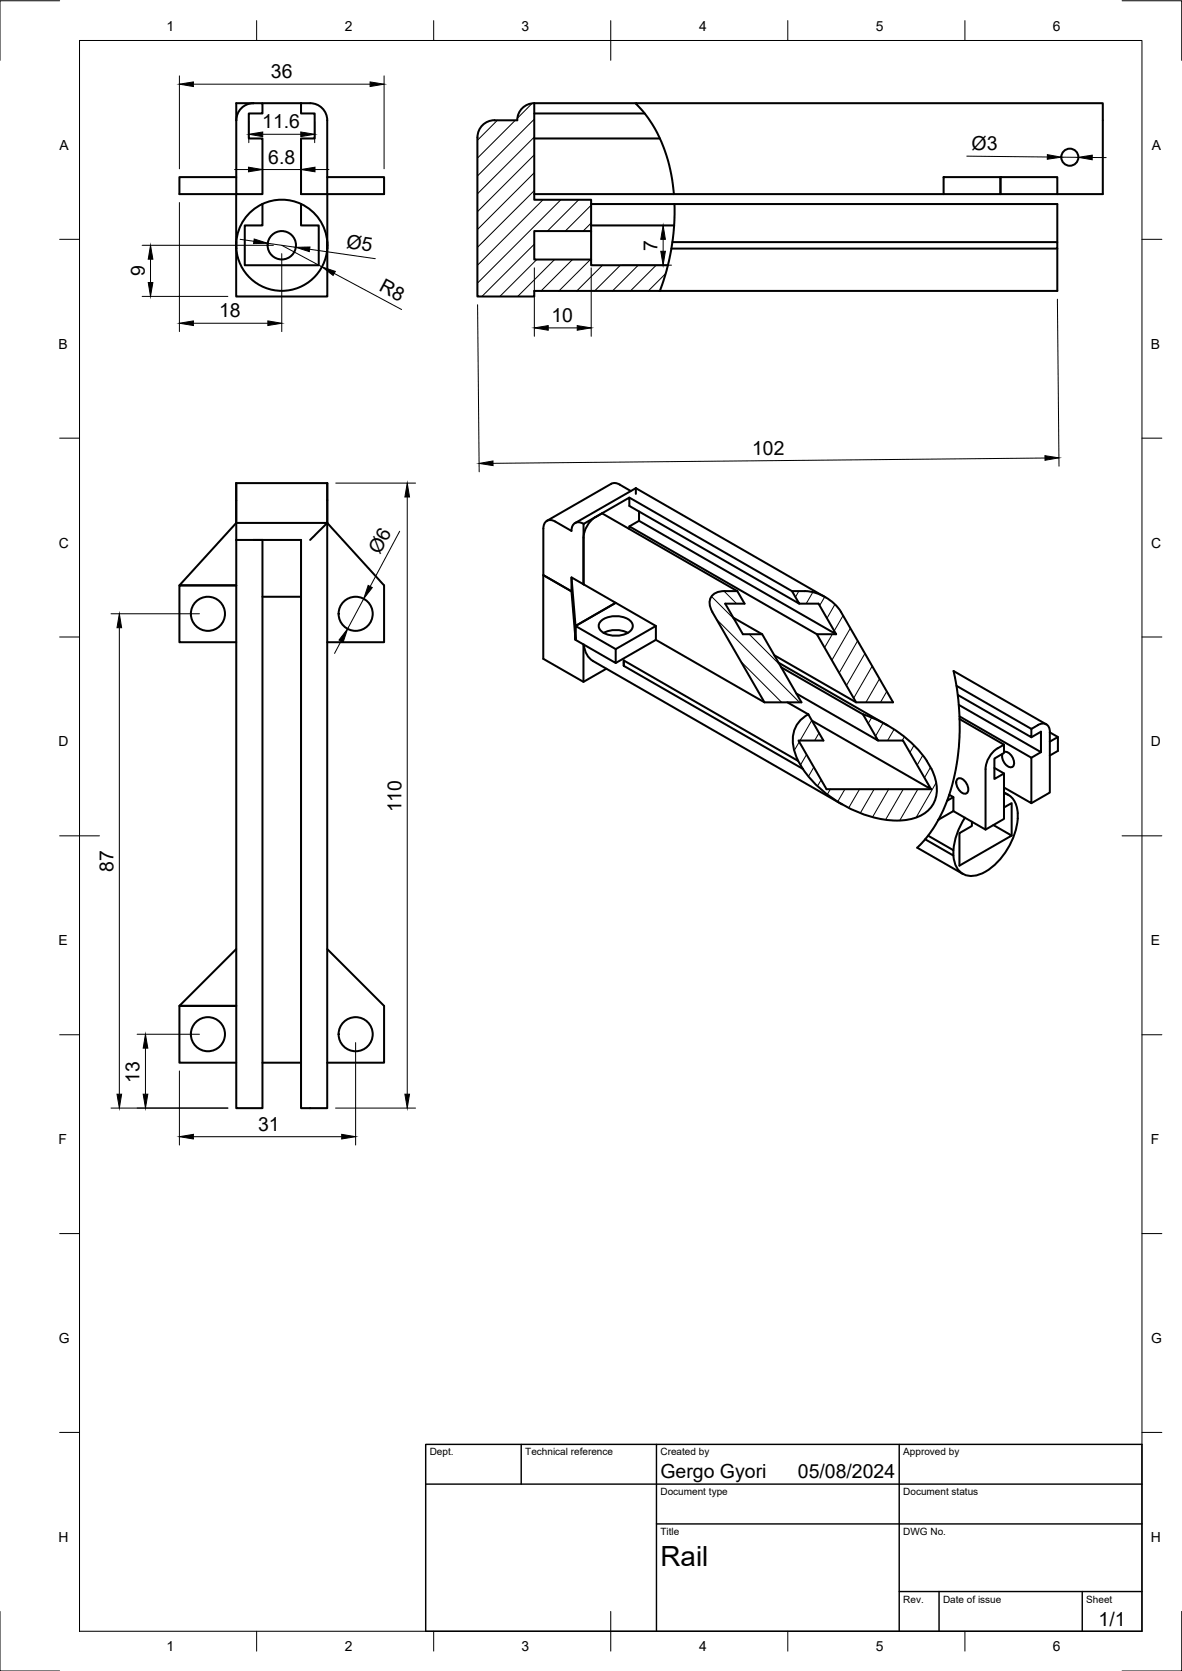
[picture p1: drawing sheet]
<svg xmlns="http://www.w3.org/2000/svg" width="297mm" height="420mm" viewBox="0 0 297 420" stroke-linecap="round" stroke-linejoin="round" font-family="sans-serif">
<!-- layer: Visible -->
<g fill="none" stroke="#000" stroke-width=".51">
<path d="M59.4 26h6.6v2.5h-3.5v6.3h3.5v14h-6.6zM63.7 26a4.3 4.3 0 0 0-4.3 4.2M66 26h11.9a4.3 4.3 0 0 1 4.3 4.2v32.3M75.6 26v2.5h3.5v6.3h-3.5v14h20.9v-4.3h-14.3M120 34.5v40h14.3v-1.3h131.4v-10.7M134.3 26v24.2h14.2v7.9h-14.2v7.2h14.2v1.4h19.4M134.3 26h25.4M134.3 28.5h27.7M134.3 34.8h31.5M134.3 26a4.3 4.3 0 0 0-4.3 4.2h-5.7a4.2 4.2 0 0 0-4.3 4.3M59.4 44.5h-14.3v4.3h14.3v25.7h22.9v-12.8M66 51.3v5.4h-4.5v10h18.6v-10h-4.5v-5.4"/>
<path d="M134.3 48.8h102.8M148.5 51.3h117.2v9.6M148.5 58.1v7.2M148.5 56.7h20.9M169.4 48.8a35.6 35.6 0 0 0-8.7-21.8l-1-1h117.4v22.8h-11.4M169.5 51.3a57 57 0 0 1-.8 11.2l-1.2 5.5-1.7 5.2M237.1 44.5h14.3v4.3h-14.3zM251.4 44.5h14.3v4.3h-14.3zM59.4 60.9v1.6M59.4 60.9a11.5 11.5 0 0 1 12.2-10.7 11.5 11.5 0 0 1 10.6 12.3M82.2 62.5a11.5 11.5 0 0 1-11.4 10.6 11.5 11.5 0 0 1-11.4-10.6M169 60.9h96.7v1.6h-97"/>
<path d="M59.4 121.5v10M59.4 121.5h.1M59.4 131.5h22.8v-10h-22.8v14.3M59.4 131.5l-14.3 15.7h14.3h-14.3v14.3h14.3M59.4 135.8v142.8h6.6v-142.8h-2.3M82.2 131.5l-4.3 4.3M82.2 131.5v147.1h-6.6v-142.8h-16.2M82.2 131.5l14.3 15.7v14.3h-14.3M82.2 121.5h.1M82.3 121.5v10M146.6 135.2v11.7M146.6 135.2a7 7 0 0 1 4.7-6.1l34 19.5 1.8 3.2h-4.9l4.5 7.7h4.8"/>
<path d="M146.7 131.7a1.86 1.86 0 0 0-2.2-.2 1.86 1.86 0 0 0-.9 2l-4-2.3a1.85 1.85 0 0 0-2.2-.2 1.85 1.85 0 0 0-.9 1.9v11.7l7.1 4.1M158.2 125.1l40.8 23.5h3.3M158.2 132.4l47.1 27.1 9.8 17.1M158.5 123.5l-3.2-1.9a1.91 1.91 0 0 0-1.7 0l-16.2 9.4M159.8 122.7v1.5M159.8 122.7l-15.3 8.8M159.8 122.7l47.6 27.5M160.6 128.6v2.4l-2.4 1.4v.6M160.6 131l49.5 28.5-4.4-7.7h-4.8M66 150.1h9.6M143.6 145.2l11.1 6.4-10.1 5.8zM143.6 148.7l1 12.2v-3.5l10.1-5.8 10.1 5.8v3.5l-10.1 5.8"/>
<path d="M143.6 145.2v3.5M143.6 148.7l-7.1-4.1v21.1l10.1 5.8 5.8-3.4M146.6 146.9v-15.2l11.6-6.6v2.1l42.7 24.6-1.9-3.2M151.1 156.1a6.3 6.3 0 0 1 7.3 0 1.77 1.77 0 0 1-.6 3 6 6 0 0 1-7.1-.9 1.61 1.61 0 0 1 .4-2.1zM151.7 159.1a6.7 6.7 0 0 1 6.1 0M164.8 157.4l-10.1 5.8v3.5l-10.1-5.8v-3.5l10.1 5.8M179 153.9l13.1 22.7M184.3 155.3l7.2 4.2 9.9 17.1h-9.3l-27.3-15.7M185.3 148.6a9.2 9.2 0 0 0-5.7 .6 3.1 3.1 0 0 0-.6 4.7M202.3 148.6a11.6 11.6 0 0 1 9 5.3l13.1 22.7h-9.3l-20.5-11.8M205.3 159.5h4.8M146.6 162.1v9.4"/>
<path d="M146.7 162.1l.3 1.5a4.6 4.6 0 0 0 2 2.6l62.6 36M156.8 166.1v1.3M156.8 167.4l44.9 25.9M156.8 166.1l43.8 25.2M195.6 166.6l27.4 15.8M196.3 167.8l20.6 11.8M197.9 176.6l5.2 3 3.8 6.6h-6.2l7 12.2h26.3M200.1 174.4l20.6 11.8-3.8-6.6M203.1 179.6a7.4 7.4 0 0 0-3.5 9.2l1 2.5M216.9 179.6a31.6 31.6 0 0 1 16 11.7 11.5 11.5 0 0 1 2.1 9.8 8.6 8.6 0 0 1-8 5.2 29.3 29.3 0 0 1-19.8-7 27 27 0 0 1-5.5-6M240.4 172.4l18.8 10.9a3.7 3.7 0 0 1 3.7-1.2 2.15 2.15 0 0 1 .9 2M240.7 174.7l18.5 10.7v-2.1"/>
<path d="M240.9 177.2l20.7 11.9v-5.1l-2.4 1.4M200.6 191.3l1.1 2M204 181.2l30 17.2-7.1-12.2h-6.2M240.6 195.9a1.74 1.74 0 0 1 2.3 1.1 1.75 1.75 0 0 1-.2 2.6 2.67 2.67 0 0 1-2.1-3.7zM241.1 180.1l18.1 10.4v11.5l-6.9-4M241.2 180.8a62.2 62.2 0 0 0-1.5-12l23.2 13.3M241.2 180.8v2.8a55.2 55.2 0 0 1-2.7 16.2M241.2 180.8l11.1 6.4a7 7 0 0 0-4.6 6.2v15.2l-8.1-4.7M249.9 193.1l2.4 1.4M252.3 187.2v2.1l-2.4 1.4v5.2l2.4-1.4v11.4l-4.6 2.7M252.3 199.2l1.1 .7M252.3 189.1a2.65 2.65 0 0 1 2.5 2.9 .97 .97 0 0 1-.7 .9 .97 .97 0 0 1-1-.4l-1-1.2-.3-1 .1-.8"/>
<path d="M252.3 199.4a4.9 4.9 0 0 1 3.5 5.1 17.4 17.4 0 0 1-9.2 15.2 4.5 4.5 0 0 1-6.9-3.5l-.1-1.1M261.6 189.1l-2.4 1.4M263.8 184.2l2.1 1.1-2.1 1.2M263.8 184.1v15.2l-4.6 2.7M265.9 185.3v3.5l-2.1 1.2M233.2 210.1l6.4 3.7v1.3l-7.1-4.1M235.8 206.1a28.3 28.3 0 0 1-4.7 6.5l-.6 .5 11.5 6.6M239.6 203.9v-3.5l-1.1-.6-1.5 4-1.2 2.3M239.6 200.4l-1.6 .9M239.6 203.9l-3.8 2.2M242.5 205.6a17.7 17.7 0 0 0-2.9 8.2M244.2 206.6v1.1l-3.1 1.8v8.2l13.1-7.6-4.6-2.6"/>
<path d="M252.3 203l1.9-1.1v8.2M59.4 238.6l-14.3 14.3h14.3h-14.3v14.3h14.3M82.2 238.6l14.3 14.3v14.3h-14.3M66 267.2h9.6"/>
<circle cx="268.8" cy="39.5" r="2.15"/>
<circle cx="70.8" cy="61.7" r="3.6"/>
<circle cx="52.3" cy="154.3" r="4.3"/>
<circle cx="89.4" cy="154.3" r="4.3"/>
<circle cx="52.3" cy="260" r="4.3"/>
<circle cx="89.4" cy="260" r="4.3"/>
</g>
<!-- layer: TITLEBLOCK -->
<path d="M107 363.2h180v47h-180zM107 373.2h180M131 363.2v10M165 363.2v47M226 363.2v47M165 383.2h122M226 400.2h61M236 400.2v10M272 400.2v10" fill="none" stroke="#000" stroke-width=".36"/>
<!-- layer: FD_Dimensions -->
<g fill="none" stroke="#000" stroke-width=".25">
<path d="M45.1 19.1v23.3M96.5 19.1v23.3M48.6 21.2h44.4M62.5 30.6v5.3M66 33.8h9.6M79.1 30.6v5.3M243 39.3l20.2 .2M266.7 39.5l4.3 .1M274.5 39.6h3.5M45.1 50.9v32.5M58.9 42.6h3.5M66 42.6h9.6"/>
<path d="M79.2 42.6h3.5M35.7 74.5h21.6M35.7 61.7h33M37.8 65.2v5.8M60.3 60.2l3.5 .5M67.3 61.2l7 1M70.8 61.7l10.1 5.4M70.8 63.8v19.6M77.8 62.7l16.5 2.3M84 68.7l16.9 9.1M120 76.6l.4 42M134.3 67.4v17.2"/>
<path d="M148.6 67.4v17.2M156.2 66.7h12.5M166.6 60.2v3M265.7 75.2l.4 42M48.6 81.3h18.7M137.8 82.4h7.3M262.6 115.2l-138.7 1.3M84.4 121.5h20M100.4 133.6l-7.4 13.9M102.3 125v150.1M27.9 154.3h22.2M30 157.8v117.3"/>
<path d="M91.4 150.6l-4 7.5M85.7 161.2l-1.6 3.1M27.9 278.6h29.4M34.5 260.1h15.6M36.6 263.5v11.6M45.1 269.3v18.6M84.3 278.6h20.1M89.4 262.1v25.8M48.6 285.8h37.3"/>
</g>
<g fill="#000" stroke="#000" stroke-width=".25">
<path d="M45.1 21.2l3.5-.6v1.2zM62.5 33.8l3.5-.6v1.2zM75.6 33.2l3.5 .6-3.5 .6zM93 20.6l3.5 .6-3.5 .6zM263.2 38.9l3.5 .6-3.5 .5zM271 39.6l3.5-.6v1.2zM62.4 42l3.6 .6-3.6 .6zM75.6 42.6l3.6-.6v1.2zM37.3 71h1.1l-.6 3.5zM37.8 61.7l.6 3.5h-1.1zM63.9 60.1l3.4 1.1-3.6 .1zM74.3 62.2l3.6-.1-.2 1.2z"/>
<path d="M80.9 67.1l3.4 1.1-.6 1.1zM166.6 56.7l.6 3.5h-1.1zM166.1 63.2h1.1l-.6 3.5zM45.1 81.3l3.5-.6v1.2zM67.3 80.7l3.5 .6-3.5 .6zM134.3 82.4l3.5-.5v1.1zM145.1 81.9l3.5 .5-3.5 .6zM120.4 116.5l3.5-.6v1.2zM262.6 114.6l3.5 .5-3.5 .6zM102.3 121.5l.6 3.5h-1.2zM30 154.3l.6 3.5h-1.2zM92.5 147.2l1.1 .5-2.2 2.9z"/>
<path d="M87.4 158.1l-1.2 3.4-1-.6zM29.4 275.1h1.2l-.6 3.5zM36 275.1h1.1l-.5 3.5zM36.6 260.1l.5 3.4h-1.1zM101.7 275.1h1.2l-.6 3.5zM45.1 285.8l3.5-.6v1.2zM85.9 285.2l3.5 .6-3.5 .6z"/>
</g>
<!-- layer: Hatching -->
<g fill="none" stroke="#000" stroke-width=".25">
<path d="M125 30.2l-5 5.1M129.5 30.2l-9.5 9.6M133.7 26l-3.7 3.7M134.3 30l-14.3 14.2M134.3 34.4l-14.3 14.3M134.3 38.9l-14.3 14.3M134.3 43.4l-14.3 14.3M134.3 47.9l-14.3 14.3M136.5 50.2l-16.5 16.5M140.9 50.2l-20.9 21M145.4 50.2l-7.8 7.9M148.6 51.6l-6.6 6.5"/>
<path d="M148.6 56.1l-2.1 2M134.3 61.4l-13.2 13.1M134.9 65.3l-9.3 9.2M139.4 65.3l-9.3 9.2M143.9 65.3l-7.9 7.8M148.4 65.3l-7.9 7.8M151.4 66.7l-6.4 6.4M155.9 66.7l-6.4 6.4M160.4 66.7l-6.5 6.4M164.9 66.7l-6.4 6.4M167.3 68.8l-4.4 4.3M178.8 150l5.7 5.7"/>
<path d="M180.1 155.8l20.8 20.8M181.9 148.6l3.2 3.2M188.3 159.5l7.6 7.6M200.7 148.6l-.8 1.5M204.3 148.9l-1.7 2.9M205.5 159.5l-.1 .2M207.3 150.1l-1.3 2.2M209.2 159.5l-2 3.3M209.8 152l-2 3.5M211.9 154.8l-2.3 3.8M213.7 158l-4.7 8M186.2 166.4l10.2 10.2"/>
<path d="M215.5 161.1l-4.6 8.1M217.4 164.3l-4.7 8.1M219.2 167.5l-4.7 8.1M221 170.7l-3.4 5.9M222.8 173.9l-1.5 2.7M200.9 186.5l-1.3 2.2M202.7 189.7l-1.5 2.6M204 181.1l-2.9 5.1M204.5 192.9l-1.3 2.4M205.8 184.3l-1.1 1.9M206.4 196.1l-1 1.6M208.7 198.4l-.8 1.4"/>
<path d="M212.3 198.4l-1.8 3.2M216 198.4l-2.7 4.7M219.1 180.4l-.9 1.5M219.7 198.4l-3.5 6M221.9 181.8l-1.9 3.3M223.3 198.4l-4 7.1M224.7 183.4l-1.6 2.8M227 198.4l-4.5 7.7M227.3 185.3l-.6 .9M229.7 187.4l-1 1.8M230.7 198.4l-4.6 7.9M231.9 189.9l-1.4 2.5"/>
<path d="M233.8 192.9l-1.5 2.7M235.2 196.8l-5 8.8"/>
</g>
<!-- layer: BORDER -->
<g fill="none" stroke="#000" stroke-width=".25">
<path d="M15 .2h-15v15M20 10.2h267v400h-267zM64.5 5.2v5M109 5.2v5M153.5 5.2v10M198 5.2v5M242.5 5.2v5M282 .2h15v15M15 60.2h5M287 60.2h5M15 110.2h5M287 110.2h5"/>
<path d="M15 160.2h5M287 160.2h5M15 210.2h10M282 210.2h10M15 260.2h5M287 260.2h5M15 310.2h5M287 310.2h5M15 360.2h5M287 360.2h5M0 405.2v15h15M64.5 410.2v5"/>
<path d="M109 410.2v5M153.5 405.2v10M198 410.2v5M242.5 410.2v5M297 405.2v15h-15"/>
</g>
<text font-size="7" x="166" y="393.7">Rail</text>
<g font-size="4.9">
<text x="68.1" y="19.7">36</text>
<text x="65.9" y="32.3">11.6</text>
<text x="67.4" y="41.2">6.8</text>
<text x="244.2" y="37.7" transform="rotate(1 244.2 37.7)">Ø3</text>
<text x="86.9" y="62.4" transform="rotate(8 86.9 62.4)">Ø5</text>
<text x="165.2" y="63" transform="rotate(-90 165.2 63)">7</text>
<text x="36.4" y="69.4" transform="rotate(-90 36.4 69.4)">9</text>
<text x="95.1" y="73" transform="rotate(28 95.1 73)">R8</text>
<text x="55.1" y="79.8">18</text>
<text x="138.6" y="81">10</text>
<text x="189" y="114.4" transform="rotate(-1 189 114.4)">102</text>
<text x="95.5" y="139.7" transform="rotate(-62 95.5 139.7)">Ø6</text>
<text x="100.9" y="204.3" transform="rotate(-90 100.9 204.3)">110</text>
<text x="28.5" y="219.2" transform="rotate(-90 28.5 219.2)">87</text>
<text x="35.1" y="272.2" transform="rotate(-90 35.1 272.2)">13</text>
<text x="64.9" y="284.3">31</text>
<text x="166" y="371.7">Gergo Gyori</text>
<text x="200.5" y="371.7">05/08/2024</text>
<text x="276.1" y="408.8">1/1</text>
</g>
<g font-size="3.5">
<text x="41.9" y="7.7">1</text>
<text x="86.6" y="7.7">2</text>
<text x="131.1" y="7.7">3</text>
<text x="175.7" y="7.7">4</text>
<text x="220.1" y="7.7">5</text>
<text x="264.6" y="7.7">6</text>
<text x="15" y="37.7">A</text>
<text x="289.5" y="37.7">A</text>
<text x="14.7" y="87.7">B</text>
<text x="289.2" y="87.7">B</text>
<text x="14.8" y="137.7">C</text>
<text x="289.3" y="137.7">C</text>
<text x="14.7" y="187.7">D</text>
<text x="289.2" y="187.7">D</text>
<text x="14.7" y="237.7">E</text>
<text x="289.2" y="237.7">E</text>
<text x="14.7" y="287.7">F</text>
<text x="289.2" y="287.7">F</text>
<text x="14.8" y="337.7">G</text>
<text x="289.3" y="337.7">G</text>
<text x="14.7" y="387.7">H</text>
<text x="289.2" y="387.7">H</text>
<text x="41.9" y="415.2">1</text>
<text x="86.6" y="415.2">2</text>
<text x="131.1" y="415.2">3</text>
<text x="175.7" y="415.2">4</text>
<text x="220.1" y="415.2">5</text>
<text x="264.6" y="415.2">6</text>
</g>
<g font-size="2.5">
<text x="108" y="366">Dept.</text>
<text x="132" y="366">Technical reference</text>
<text x="166" y="366">Created by</text>
<text x="227" y="366">Approved by</text>
<text x="166" y="376">Document type</text>
<text x="227" y="376">Document status</text>
<text x="166" y="386">Title</text>
<text x="227" y="386">DWG No.</text>
<text x="227" y="403">Rev.</text>
<text x="237" y="403">Date of issue</text>
<text x="273" y="403">Sheet</text>
</g>
</svg>
